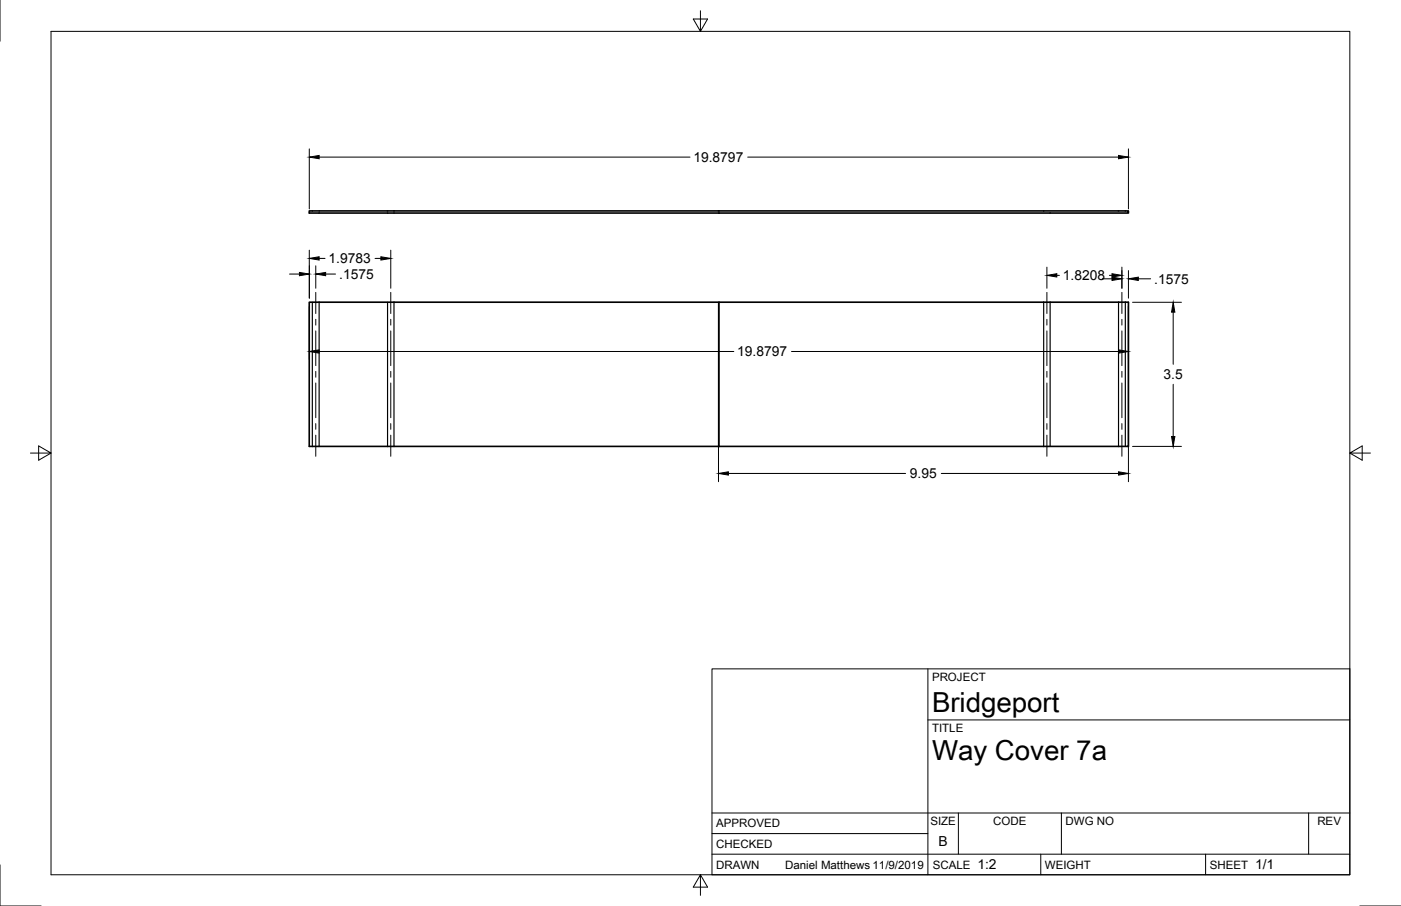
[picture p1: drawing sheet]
<svg xmlns="http://www.w3.org/2000/svg" width="432mm" height="279mm" viewBox="0 0 432 279" stroke-linecap="round" stroke-linejoin="round" font-family="sans-serif">
<!-- layer: Visible -->
<path d="M95.3 65h252.5v.7h-252.5zM95.3 93.2h252.5v44.5h-252.5z" fill="none" stroke="#000" stroke-width=".51"/>
<!-- layer: Visible Narrow -->
<path d="M96.3 93.2v44.5M98.4 93.2v44.5M119.4 93.2v44.5M121.4 93.2v44.5M221.4 93.2v44.5M221.7 93.2v44.5M321.7 93.2v44.5M323.7 93.2v44.5M344.7 93.2v44.5M346.8 93.2v44.5" fill="none" stroke="#000" stroke-width=".36"/>
<!-- layer: Border -->
<path d="M0 0v12.7M15.7 9.7h400.3v260.1h-400.3zM215.9 3.3v6.4l-2.2-3.8h4.4l-2.2 3.8M9.4 139.7h6.3l-3.8-2.2v4.4l3.8-2.2M416 139.7l3.8 2.2v-4.4l-3.8 2.2h6.4M0 266.7v12.7h12.7M215.9 269.8l2.2 3.8h-4.4l2.2-3.8v6.3M419.1 279.4h12.7" fill="none" stroke="#000" stroke-width=".31"/>
<!-- layer: Titleblock -->
<path d="M219.4 206.3h196.6v63.5h-196.6zM286 206.3v63.5M286 222h130M219.4 257.1h66.6M219.4 250.7h196.6M295.4 250.7v12.7M327.1 250.7v12.7M403.3 250.7v12.7M219.4 263.4h196.6M320.8 263.4v6.4M371.6 263.4v6.4" fill="none" stroke="#000" stroke-width=".31"/>
<!-- layer: Dimensions -->
<g fill="none" stroke="#000" stroke-width=".31">
<path d="M95.3 45.9v18.5M98.4 48.5h114.3M230.4 48.5h114.3M347.8 45.9v18.5M95.3 77.2v14.7M98.4 79.7h1.8M115.6 79.7h1.8M120.4 77.2v11.7M89.2 84.5h3.1M95.3 94.5v16.4M97.3 82v6.9M100.4 84.5h3"/>
<path d="M221.4 94.5v54M322.7 82.4v6.5M325.7 84.9h.8M339.7 86h3M341.9 84.9h.8M345.8 82.4v6.5M347.8 83.4v8.5M347.8 94.5v54M349.1 93.2h15M350.8 86h3.8M361.6 96.3v16.1M98.4 108.4h127.8"/>
<path d="M243.9 108.4h100.8M361.6 118.5v16.1M349.1 137.7h15M224.5 146h54.6M290.1 146h54.6"/>
</g>
<g fill="#000" stroke="#000" stroke-width=".31">
<path d="M95.3 48.5l3.1-.6v1.1zM344.7 47.9l3.1 .6-3.1 .5zM95.3 79.7l3.1-.5v1zM117.4 79.2l3 .5-3 .5zM92.3 84l3 .5-3 .5zM97.3 84.5l3.1-.5v1zM322.7 84.9l3-.5v1zM342.7 85.5l3.1 .5-3.1 .5zM342.7 84.4l3.1 .5-3.1 .5zM347.8 86l3-.5v1zM361.6 93.2l.5 3.1h-1zM95.3 108.4l3.1-.5v1z"/>
<path d="M344.7 107.9l3.1 .5-3.1 .5zM361.1 134.6h1l-.5 3.1zM221.4 146l3.1-.5v1zM344.7 145.5l3.1 .5-3.1 .5z"/>
</g>
<!-- layer: Center Lines -->
<g fill="none" stroke="#000" stroke-width=".31">
<path d="M97.3 90.2v6.5M97.3 98.5v1.8M120.4 90.2v6.5M120.4 98.5v1.8M322.7 90.2v6.5M322.7 98.5v1.8M345.8 90.2v6.5M345.8 98.5v1.8M97.3 102v10.8M97.3 114.5v1.8M97.3 118.1v10.7M120.4 102v10.8"/>
<path d="M120.4 114.5v1.8M120.4 118.1v10.7M322.7 102v10.8M322.7 114.5v1.8M322.7 118.1v10.7M345.8 102v10.8M345.8 114.5v1.8M345.8 118.1v10.7M97.3 130.6v1.8M97.3 134.2v6.5M120.4 130.6v1.8M120.4 134.2v6.5"/>
<path d="M322.7 130.6v1.8M322.7 134.2v6.5M345.8 130.6v1.8M345.8 134.2v6.5"/>
</g>
<g font-size="8.5">
<text x="287.3" y="219.5">Bridgeport</text>
<text x="287.3" y="234.5">Way Cover 7a</text>
</g>
<g font-size="4.3">
<text x="213.7" y="50">19.8797</text>
<text x="101.2" y="81.2">1.9783</text>
<text x="104.6" y="86">.1575</text>
<text x="327.6" y="86.4">1.8208</text>
<text x="355.7" y="87.5">.1575</text>
<text x="227.2" y="109.9">19.8797</text>
<text x="358.6" y="116.9">3.5</text>
<text x="280.5" y="147.5">9.95</text>
<text x="289.3" y="261">B</text>
<text x="301.2" y="268.1">1:2</text>
<text x="386.8" y="268.1">1/1</text>
</g>
<g font-size="3.5">
<text x="287.3" y="210.1">PROJECT</text>
<text x="287.3" y="225.8">TITLE</text>
<text x="220.7" y="255.2">APPROVED</text>
<text x="286.7" y="254.5">SIZE</text>
<text x="306.1" y="254.5">CODE</text>
<text x="328.4" y="254.5">DWG NO</text>
<text x="406" y="254.5">REV</text>
<text x="220.7" y="261.5">CHECKED</text>
<text x="220.7" y="267.9">DRAWN</text>
<text x="242" y="267.9">Daniel Matthews 11/9/2019</text>
<text x="287.5" y="267.9">SCALE</text>
<text x="322.1" y="267.9">WEIGHT</text>
<text x="372.9" y="267.9">SHEET</text>
</g>
</svg>
